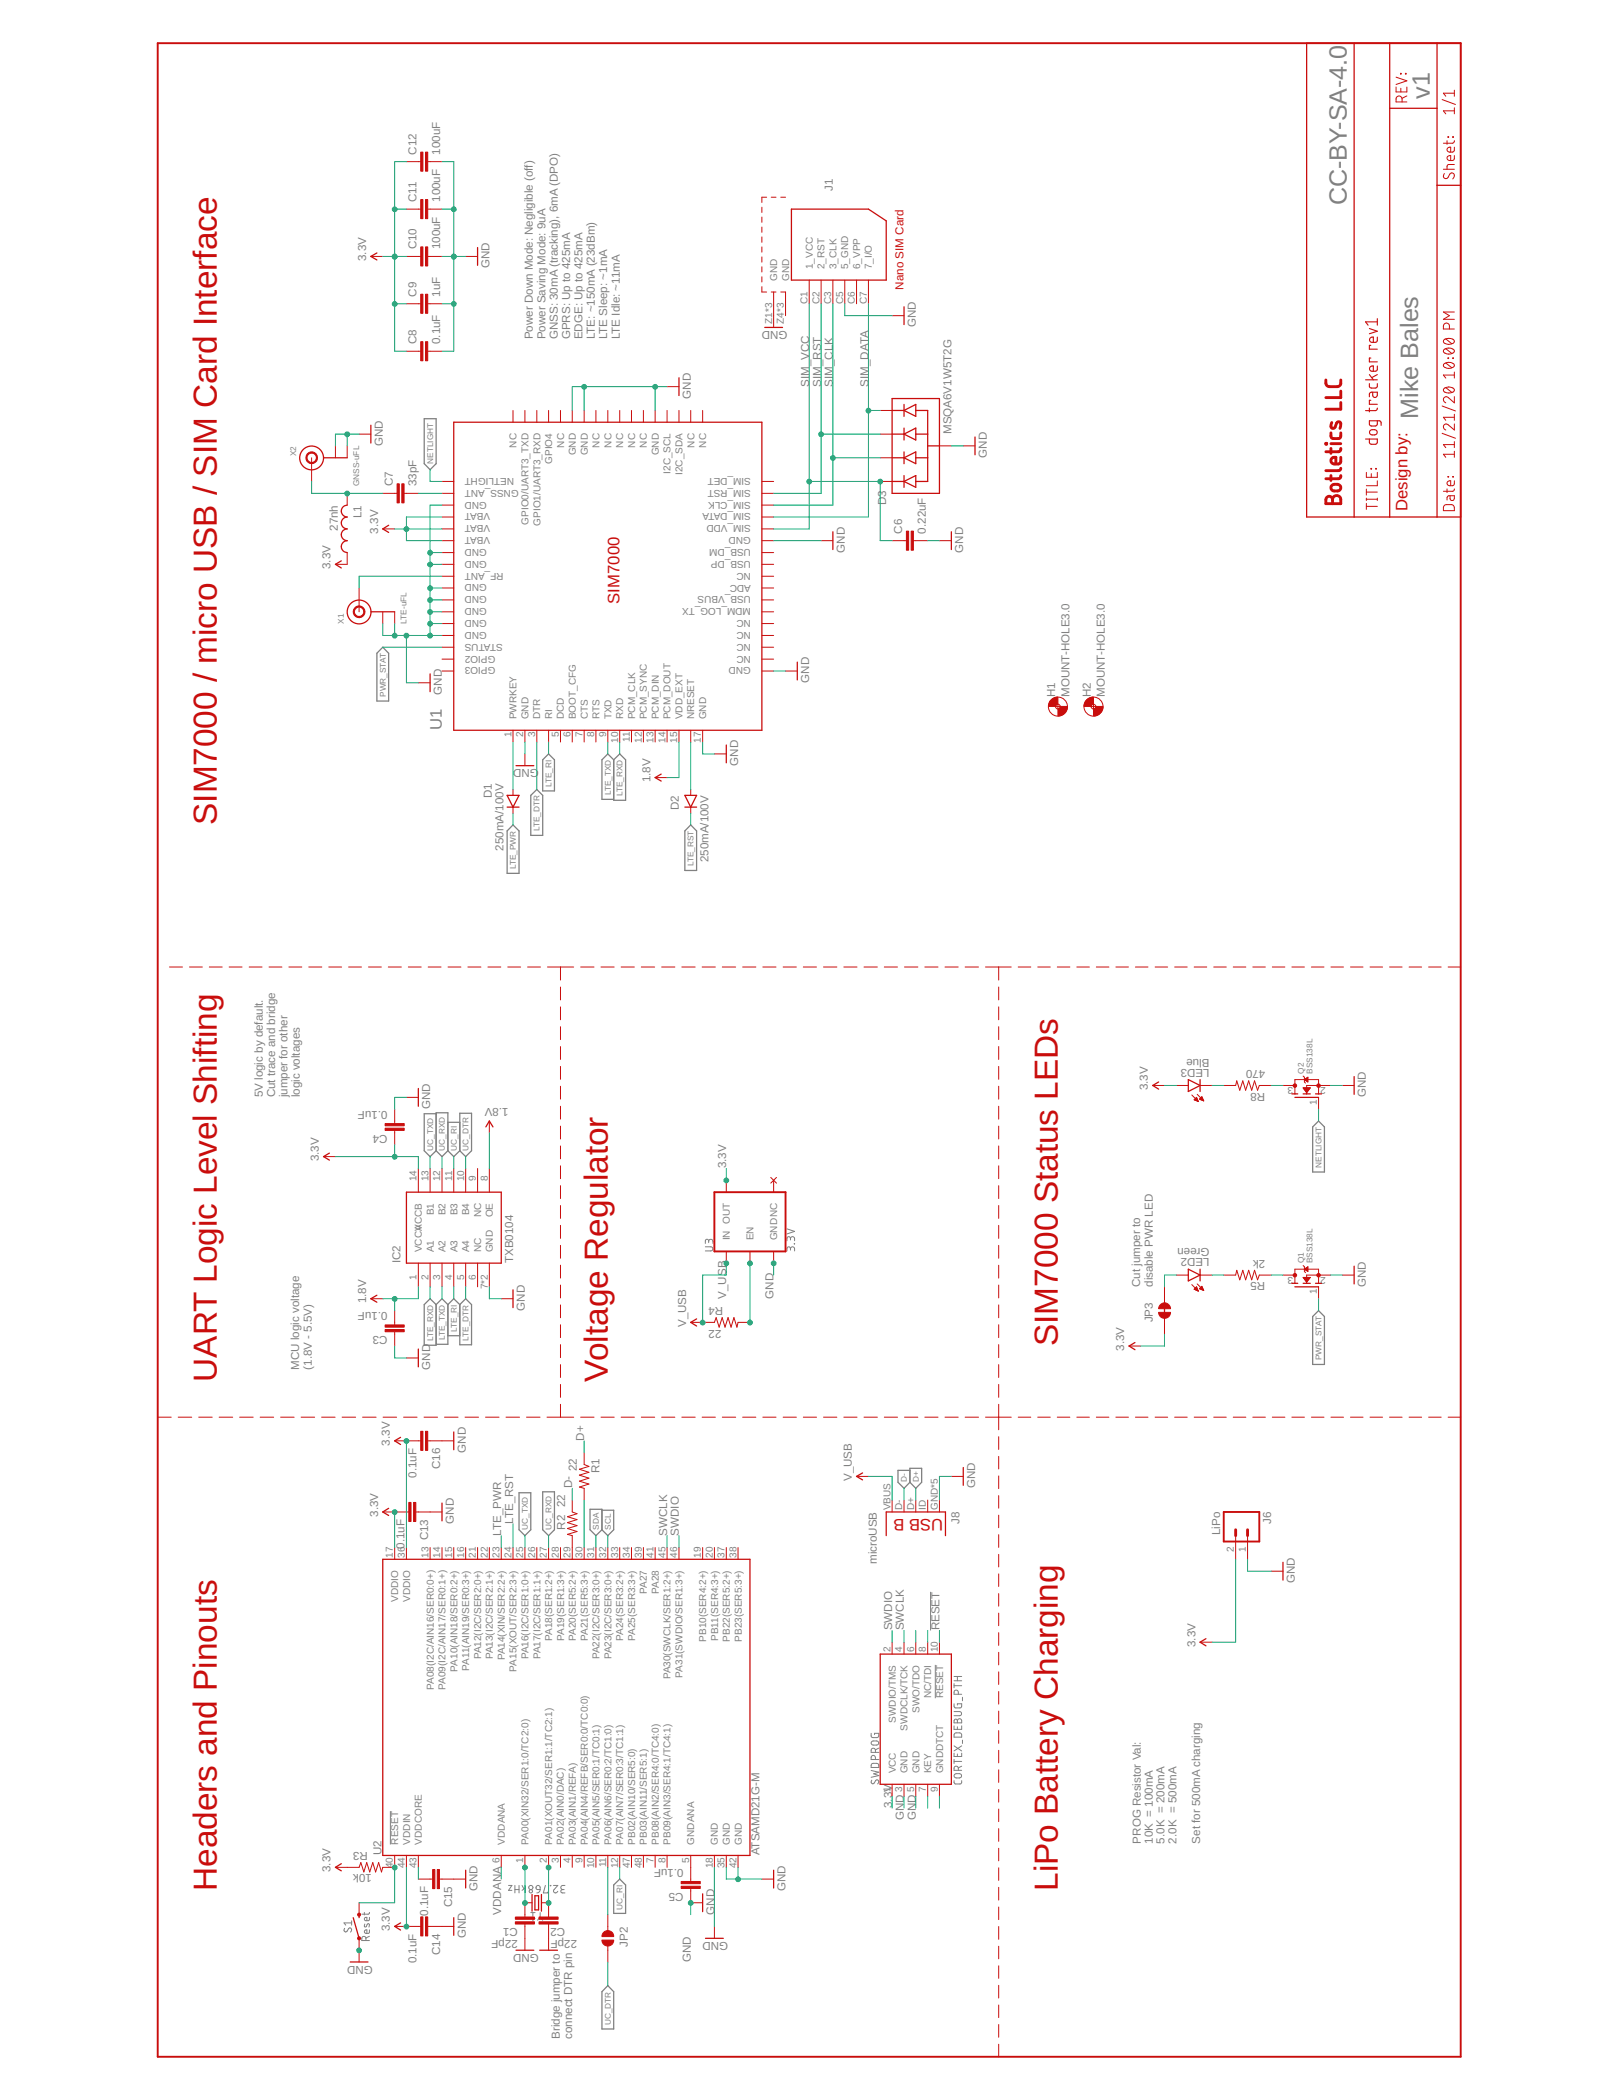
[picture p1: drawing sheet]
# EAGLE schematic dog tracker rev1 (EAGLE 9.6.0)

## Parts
C1  22pF  CAPMARKED-0603  [0603-CAP-MARKED]
C2  22pF  CAPMARKED-0603  [0603-CAP-MARKED]
C3  0.1uF  CAPMARKED-0603  [0603-CAP-MARKED]
C4  0.1uF  CAPMARKED-0603  [0603-CAP-MARKED]
C5  0.1uF  CAPMARKED-0603  [0603-CAP-MARKED]
C6  0.22uF  CAPMARKED-0603  [0603-CAP-MARKED]
C7  33pF  CAPMARKED-0603  [0603-CAP-MARKED]
C8  0.1uF  CAPMARKED-0603  [0603-CAP-MARKED]
C9  1uF  CAPMARKED-0603  [0603-CAP-MARKED]
C10  100uF  CAPMARKED-1210  [1210]
C11  100uF  CAPMARKED-1210  [1210]
C12  100uF  CAPMARKED-1210  [1210]
C13  0.1uF  CAPMARKED-0603  [0603-CAP-MARKED]
C14  0.1uF  CAPMARKED-0603  [0603-CAP-MARKED]
C15  0.1uF  CAPMARKED-0603  [0603-CAP-MARKED]
C16  0.1uF  CAPMARKED-0603  [0603-CAP-MARKED]
D1  250mA/100V  DIODESOD323  [SOD-323]
D2  250mA/100V  DIODESOD323  [SOD-323]
D3  MSQA6V1W5T2G  TVS-DIODE-ARRAY-4X  [SOT-353]
H1  MOUNT-HOLE3.0  [3,0]
H2  MOUNT-HOLE3.0  [3,0]
IC2  TXB0104  LEVEL_SHIFTER_TXB0104TXB0104RGYR  [VQFN-14]
J1  693043020611  [693043020611]
J6  LiPo  M02-JST-2MM-SMT  [JST-2-SMD]
J8  microUSB  MICRO-USB_SMD_NOSHIELDV1  [USB-B-MICRO-SMD]
JP2  JUMPER-SMT_2_NO_SILK  [SMT-JUMPER_2_NO_SILK]
JP3  JUMPER-SMT_2_NC_TRACE_SILK  [SMT-JUMPER_2_NC_TRACE_SILK]
L1  27nh  L-USL2012C  [L2012C]
LED2  Green  LED0603-MARKED  [LED-0603-MARKED]
LED3  Blue  LED0603-MARKED  [LED-0603-MARKED]
Q1  BSS138L  MOSFET-NGENERIC  [SOT23-3]
Q2  BSS138L  MOSFET-NGENERIC  [SOT23-3]
R1  22  RESISTORMARKED-0603  [0603-RES-MARKED]
R2  22  RESISTORMARKED-0603  [0603-RES-MARKED]
R3  10k  RESISTORMARKED-0603  [0603-RES-MARKED]
R4  22  RESISTORMARKED-0603  [0603-RES-MARKED]
R5  2k  RESISTORMARKED-0603  [0603-RES-MARKED]
R8  470  RESISTORMARKED-0603  [0603-RES-MARKED]
U1  SIM7000  [SIM7000]
U2  ATSAMD21G-M  [QFN-48]
U3  3.3V  V_REG_AP2112K-3.3V  [SOT23-5]
X1  LTE-uFL  ANTENNA_U.FL  [U.FL]
X2  GNSS-uFL  ANTENNA_U.FL  [U.FL]
Y1  32.768kHz  CRYSTAL-32.768KHZSMD-3.2X1.5  [CRYSTAL-SMD-3.2X1.5MM]

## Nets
1.8V: C3.2 IC2.1(VCCA) IC2.8(OE) U1.15(VDD_EXT)
3.3V: C4.1 C8.1 C9.1 C10.1 C11.1 C12.1 C13.2 C14.2 C15.2 C16.2 IC2.14(VCCB) J6.2 JP3.1 L1.1 LED3.A R3.1 U1.55(VBAT) U1.56(VBAT) U1.57(VBAT) U2.17(VDDIO) U2.36(VDDIO) U2.43(VDDCORE) U2.44(VDDIN) U3.5(OUT)
D+: J8.D+ R1.1
D-: J8.D- R2.1
GND: C1.1 C2.1 C3.1 C4.2 C6.2 C8.2 C9.2 C10.2 C11.2 C12.2 C13.1 C14.1 C15.1 C16.1 D3.2(COM) IC2.7(GND) IC2.PAD(GND) J1.C5(5_GND) J1.Z1(GND) J1.Z2(GND) J1.Z3(GND) J6.1 J8.GND J8.SHIELD1(GND) J8.SHIELD2(GND) J8.SHIELD3(GND) J8.SHIELD4(GND) Q1.2(S) Q2.2(S) U1.2(GND) U1.17(GND) U1.18(GND) U1.29(GND) U1.39(GND) U1.45(GND) U1.46(GND) U1.54(GND) U1.58(GND) U1.59(GND) U1.61(GND) U1.62(GND) U1.63(GND) U1.64(GND) U1.65(GND) U2.18(GND) U2.35(GND) U2.42(GND) U3.2(GND) X1.1(GND) X1.2(GND) X2.1(GND) X2.2(GND)
LTE_DTR: IC2.5(A4) U1.3(DTR)
LTE_PWR: D1.C U2.23(PA14(XIN/SER2:2+))
LTE_RI: IC2.4(A3) U1.4(RI)
LTE_RST: D2.C U2.24(PA15(XOUT/SER2:3+))
LTE_RXD: IC2.2(A1) U1.10(RXD)
LTE_TXD: IC2.3(A2) U1.9(TXD)
N$1: C7.2 U1.53(GNSS_ANT)
N$2: D1.A U1.1(PWRKEY)
N$3: C7.1 L1.2 X2.3(SIGNAL)
N$4: Q1.3(D) R5.1
N$5: LED2.C R5.2
N$6: C2.2 U2.2(PA01(XOUT32/SER1:1/TC2:1)) Y1.P$1
N$7: C1.2 U2.1(PA00(XIN32/SER1:0/TC2:0)) Y1.P$2
N$8: JP2.1 U2.11(PA06(AIN6/SER0:2/TC1:0))
N$9: R1.2 U2.30(PA21(SER5:3+))
N$10: Q2.3(D) R8.1
N$11: LED3.C R8.2
N$12: JP3.2 LED2.A
N$13: R2.2 U2.29(PA20(SER5:2+))
N$14: C5.2 U2.5(GNDANA)
N$15: R3.2 U2.40(!RESET!)
N$17: R4.2 U3.3(EN)
NETLIGHT: Q2.1(G) U1.52(NETLIGHT)
NRESET: D2.A U1.16(NRESET)
PWR_STAT: Q1.1(G) U1.66(STATUS)
RF_ANT: U1.60(RF_ANT) X1.3(SIGNAL)
SCL: U2.32(PA23(I2C/SER3:0+))
SDA: U2.31(PA22(I2C/SER3:0+))
SIM_CLK: D3.3 J1.C3(3_CLK) U1.32(SIM_CLK)
SIM_DATA: D3.5 J1.C7(7_I/O) U1.31(SIM_DATA)
SIM_RST: D3.4 J1.C2(2_RST) U1.33(SIM_RST)
SIM_VCC: C6.1 D3.1 J1.C1(1_VCC) U1.30(SIM_VDD)
UC_DTR: IC2.10(B4) JP2.2
UC_RI: IC2.11(B3) U2.12(PA07(AIN7/SER0:3/TC1:1))
UC_RXD: IC2.12(B2) U2.27(PA18(SER1:2+))
UC_TXD: IC2.13(B1) U2.25(PA16(I2C/SER1:0+))
V_USB: J8.VBUS R4.1 U3.1(IN)
VDDANA: C5.1 U2.6(VDDANA)
Unconnected: IC2.6(NC) IC2.9(NC) J1.C6(6_VPP) J1.Z4(GND) J1.Z5(GND) J1.Z6(GND) J8.ID(USBID) U1.5(DCD) U1.6(BOOT_CFG) U1.7(CTS) U1.8(RTS) U1.11(PCM_CLK) U1.12(PCM_SYNC) U1.13(PCM_DIN) U1.14(PCM_DOUT) U1.19(NC) U1.20(NC) U1.21(NC) U1.22(NC) U1.23(MDM_LOG_TX) U1.24(USB_VBUS) U1.25(ADC) U1.26(NC) U1.27(USB_DP) U1.28(USB_DM) U1.34(SIM_DET) U1.35(NC) U1.36(NC) U1.37(I2C_SDA) U1.38(I2C_SCL) U1.40(NC) U1.41(NC) U1.42(NC) U1.43(NC) U1.44(NC) U1.47(NC) U1.48(GPIO4) U1.49(GPIO1/UART3_RXD) U1.50(GPIO0/UART3_TXD) U1.51(NC) U1.67(GPIO2) U1.68(GPIO3) U2.3(PA02(AIN0/DAC)) U2.4(PA03(AIN1/REFA)) U2.7(PB08(AIN2/SER4:0/TC4:0)) U2.8(PB09(AIN3/SER4:1/TC4:1)) U2.9(PA04(AIN4/REFB/SER0:0/TC0:0)) U2.10(PA05(AIN5/SER0:1/TC0:1)) U2.13(PA08(I2C/AIN16/SER0:0+)) U2.14(PA09(I2C/AIN17/SER0:1+)) U2.15(PA10(AIN18/SER0:2+)) U2.16(PA11(AIN19/SER0:3+)) U2.19(PB10(SER4:2+)) U2.20(PB11(SER4:3+)) U2.21(PA12(I2C/SER2:0+)) U2.22(PA13(I2C/SER2:1+)) U2.26(PA17(I2C/SER1:1+)) U2.28(PA19(SER1:3+)) U2.33(PA24(SER3:2+)) U2.34(PA25(SER3:3+)) U2.37(PB22(SER5:2+)) U2.38(PB23(SER5:3+)) U2.39(PA27) U2.41(PA28) U2.45(PA30(SWCLK/SER1:2+)) U2.46(PA31(SWDIO/SER1:3+)) U2.47(PB02(AIN10/SER5:0)) U2.48(PB03(AIN11/SER5:1)) U3.4(NC)

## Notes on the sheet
- Headers and Pinouts | UART Logic Level Shifting | SIM7000 / micro USB / SIM Card Interface
- 5V logic by default.
  Cut trace and bridge
  jumper for other
  logic voltages
- MCU logic voltage
  (1.8V - 5.5V)
- Bridge jumper to
  connect DTR pin
- Voltage Regulator
- Power Down Mode: Negligible (off)
  Power Saving Mode: 9uA
  GNSS: 30mA (tracking), 6mA (DPO)
  GPRS: Up to 425mA
  EDGE: Up to 425mA
  LTE: ~150mA (23dBm)
  LTE Sleep: ~1mA
  LTE Idle: ~11mA
- LiPo Battery Charging | SIM7000 Status LEDs
- PROG Resistor Val:
- 10K  = 100mA
- Cut jumper to
  disable PWR LED
- 5.0K  = 200mA
- 2.0K  = 500mA
- Set for 500mA charging
- CC-BY-SA-4.0
- Timothy Woo
- v5

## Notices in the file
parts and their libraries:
SparkFun-IC-Microcontroller: Licensing: Creative Commons ShareAlike 4.0 International - https://creativecommons.org/licenses/by-sa/4.0
Wurth_Elektronik_Electromechanic_Input-O: Copyright: Würth Elektronik
